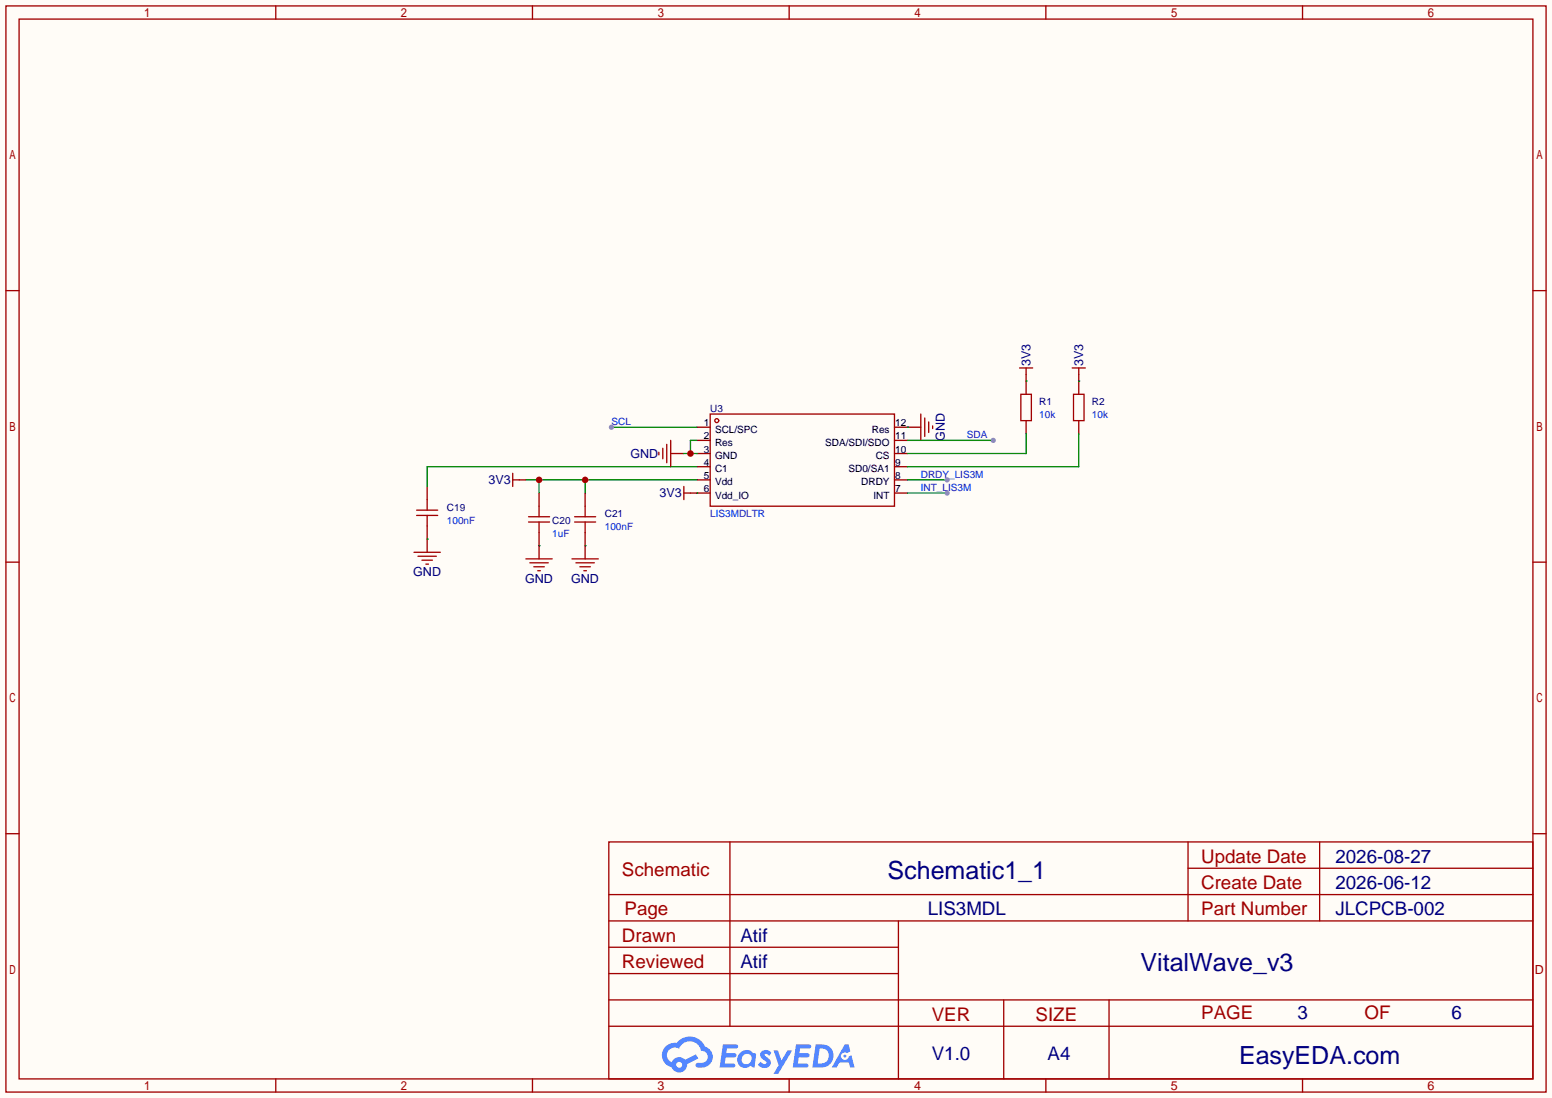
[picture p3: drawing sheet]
<svg xmlns="http://www.w3.org/2000/svg" width="299mm" height="212mm" viewBox="0 0 299 212" stroke-linecap="round" stroke-linejoin="round" font-family="sans-serif">
<path d="M0 0h299.5v211.8h-299.5z" fill="#fffcf7"/>
<g fill="none" stroke="#a10000" stroke-width=".25">
<path d="M1.1 1.1h297.2v209.6h-297.2zM3.7 3.7h292.1v204.5h-292.1zM53.2 1.1v2.6M102.7 1.1v2.6M152.3 1.1v2.6M201.8 1.1v2.6M251.3 1.1v2.6M1.1 56.1h2.6M295.8 56.1h2.5M1.1 108.5h2.6M295.8 108.5h2.5M1.1 160.8h2.6"/>
<path d="M117.5 162.4h178.3v45.8h-178.3zM117.5 177.7h178.3M117.5 172.6h178.3M140.8 162.4v35.6M173.4 177.7v30.5M229.2 162.4v15.3M229.2 167.5h66.6M254.6 162.4v15.3M295.8 160.8h2.5M117.5 182.8h55.9M117.5 198h178.3M117.5 192.9h178.3"/>
<path d="M117.5 187.8h55.9M193.7 192.9v15.3M214 192.9v15.3M53.2 208.2v2.5M102.7 208.2v2.5M152.3 208.2v2.5M201.8 208.2v2.5M251.3 208.2v2.5"/>
</g>
<g fill="#5487ff">
<path d="M147 202.8a1.3 1.3 0 0 1 1.8 .3l-.4 .6a.54 .54 0 0 0-.9-.2l.1 .2a1.58 1.58 0 0 1 1.1 1.6 1.43 1.43 0 0 1-2.5 .1l.6-.6a.64 .64 0 0 0 .5 .5 .64 .64 0 0 0 .6-.3l-.1-.2a1.35 1.35 0 0 1-1-1.8z"/>
<path d="M149.3 202.7h.8l.7 1.9 1.2-1.9h.9l-2.7 4.5h-.9l.9-1.7z"/>
<path d="M139.5 201.5h1.6a1.31 1.31 0 0 1 1.3 .2 .4 .4 0 0 1-.4 .6h-1.7l-.2 .9h1.7a.4 .4 0 0 1 .3 .4 .4 .4 0 0 1-.4 .4h-1.7l-.2 1.2h.9a1.23 1.23 0 0 1 1.1 .2 .39 .39 0 0 1-.3 .6h-2.6z"/>
<path d="M153.6 201.5h1.6a1.32 1.32 0 0 1 1.3 .2 .39 .39 0 0 1-.4 .6h-1.7l-.2 .9h1.7a.4 .4 0 0 1 .3 .4 .4 .4 0 0 1-.4 .4h-1.7l-.1 1.2h.8a1.23 1.23 0 0 1 1.1 .2 .39 .39 0 0 1-.3 .6h-2.6z"/>
<path d="M163 201.5h.7l.4 1.3-.7 .4a.75 .75 0 0 0-1.1 .3 .75 .75 0 0 0 .5 1 .75 .75 0 0 0 1-.6l.5-.3 .6 2.4h-.9l-.2-1h-1.8l-.6 1h-.9z"/>
<path d="M157.4 201.5l-.6 4.5h1.4a2.27 2.27 0 0 0 2.6-2.3 2.27 2.27 0 0 0-2.7-2.2zM158.2 202.3a1.5 1.5 0 0 1 1.8 1.5 1.5 1.5 0 0 1-2 1.4h-.3z"/>
<path d="M142.8 203.1a1.6 1.6 0 0 0-.4 2.2 1.6 1.6 0 0 0 2.2 .5l.2-.2 .8 .4 .3-2.5-.2-.3h-.4a1.58 1.58 0 0 0-2.5-.1zM143.4 203.6a.99 .99 0 0 1 1.6 .3 .99 .99 0 0 1-.8 1.4 .94 .94 0 0 1-1.1-.5 .94 .94 0 0 1 .3-1.2z"/>
<path d="M128.4 201.9a2.37 2.37 0 0 0 1.2 4 1.54 1.54 0 0 0 1.8 1 1.54 1.54 0 0 0 1.2-1.6l2.1-1.1-.4-.8-2.1 1.1a1.57 1.57 0 0 0-2.6 .4 1.5 1.5 0 0 1-.7-2.1 1.5 1.5 0 0 1 2.1-.5 2.23 2.23 0 0 1 2.3-1.4 2.23 2.23 0 0 1 2 1.8 1.16 1.16 0 0 1 1.3 1.1 1.16 1.16 0 0 1-1.1 1.3h-.7a.47 .47 0 0 0-.6 .3 .47 .47 0 0 0 .4 .6 2.17 2.17 0 0 0 2.6-1 2.17 2.17 0 0 0-.4-2.7l-.8-.4a3.2 3.2 0 0 0-5.4-.7l-1.2 .1zM130.5 205.4a.58 .58 0 0 1 1.1 0 .58 .58 0 0 1-1.1 0z"/>
<circle cx="163" cy="203.8" r=".28"/>
</g>
<g fill="none" stroke="#a10000" stroke-width=".25">
<path d="M137 79.9h35.6v17.8h-35.6zM177.7 79.9v5.1M80.4 98.4h4.1M80.4 99.4h4.1M82.4 96.4v2M82.4 99.4v2.1M102 99.7h4M104 97.7v2M110.9 99.7h4M112.9 97.7v2M127.1 87.2v.6M127.9 86.5v2"/>
<path d="M128.7 85.7v3.6M129.4 85v5M178.4 80.6v3.6M179.2 81.4v2M180 82.2v.5M79.9 106.6h5.1M80.6 107.3h3.6M81.4 108.1h2M82.2 108.8h.5M102 100.7h4M104 100.7v2M110.9 100.7h4"/>
<path d="M112.9 100.7v2"/>
<circle cx="138.3" cy="81.2" r=".38"/>
</g>
<g fill="none" stroke="#870000" stroke-width=".25">
<path d="M82.4 93.9v2.5M104 95.1v2.6M112.9 95.1v2.6M129.4 87.5h2.6M134.5 82.4h2.5M134.5 85h2.5M134.5 87.5h2.5M134.5 90h2.5M134.5 92.6h2.5M134.5 95.1h2.5M172.6 82.4h5.1M172.6 85h2.5"/>
<path d="M172.6 87.5h2.5M172.6 90h2.5M172.6 92.6h2.5M172.6 95.1h2.5M82.4 101.5v5.1M104 102.7v2.6M112.9 102.7v2.6"/>
</g>
<path d="M132 87.5h2.5M134.5 90h-52.1v3.9M134.5 85h-1.3v2.5" fill="none" stroke="#008700" stroke-width=".25"/>
<circle cx="133.2" cy="87.5" r=".63" fill="#c00"/>
<path d="M175.1 95.1h7.7M82.4 104h.1" fill="none" stroke="#008700" stroke-width=".25"/>
<circle cx="182.8" cy="95.1" r=".51" fill="#999"/>
<path d="M175.1 92.6h7.7" fill="none" stroke="#008700" stroke-width=".25"/>
<circle cx="182.8" cy="92.6" r=".51" fill="#999"/>
<path d="M175.1 82.4h.1M175.1 85h16.5" fill="none" stroke="#008700" stroke-width=".25"/>
<circle cx="191.6" cy="85" r=".51" fill="#999"/>
<path d="M118 82.4h16.5" fill="none" stroke="#008700" stroke-width=".25"/>
<circle cx="118" cy="82.4" r=".51" fill="#999"/>
<path d="M101.5 92.6h33M104 92.6v2.5M112.9 92.6v2.5" fill="none" stroke="#008700" stroke-width=".25"/>
<g fill="#c00">
<circle cx="104" cy="92.6" r=".63"/>
<circle cx="112.9" cy="92.6" r=".63"/>
</g>
<path d="M198 72.3v3.8M208.2 72.3v3.8M100.2 92.6h1.3M133.2 95.1h1.3M198 81.2v2.5M208.2 81.2v2.5M104 105.3v2.5M112.9 105.3v2.5" fill="none" stroke="#870000" stroke-width=".25"/>
<g fill="none" stroke="#a10000" stroke-width=".25">
<path d="M196.7 71h2.6M197 76.1h2v5.1h-2zM198 71v1.3M206.9 71h2.5M207.1 76.1h2.1v5.1h-2.1zM208.2 71v1.3M98.9 91.3v2.6M98.9 92.6h1.3M132 93.9v2.5M132 95.1h1.2M101.5 107.8h5.1M102.2 108.6h3.6"/>
<path d="M103 109.3h2M103.8 110.1h.5M110.4 107.8h5M111.1 108.6h3.6M111.9 109.3h2M112.6 110.1h.6"/>
</g>
<path d="M198 73.5h.1M208.2 73.5h.1M134.5 95.1h.1M198 83.7v3.8h-22.9M208.2 83.7v6.3h-33.1M104 105.3h.1M112.9 105.3h.1" fill="none" stroke="#008700" stroke-width=".25"/>
<g font-size="4.8" fill="#000080">
<text x="171.3" y="169.6">Schematic1_1</text>
<text x="220.1" y="187.4">VitalWave_v3</text>
<text x="239.1" y="205.2">EasyEDA.com</text>
</g>
<g font-size="3.6" fill="#a00000">
<text x="231.8" y="166.5">Update Date</text>
<text x="120" y="169">Schematic</text>
<text x="231.8" y="171.5">Create Date</text>
<text x="120.5" y="176.6">Page</text>
<text x="231.8" y="176.6">Part Number</text>
<text x="120" y="181.7">Drawn</text>
<text x="120" y="186.8">Reviewed</text>
<text x="179.8" y="196.9">VER</text>
<text x="199.8" y="196.9">SIZE</text>
<text x="231.8" y="196.7">PAGE</text>
<text x="263.3" y="196.7">OF</text>
</g>
<g font-size="3.6" fill="#000080">
<text x="257.7" y="166.5">2026-08-27</text>
<text x="257.7" y="171.5">2026-06-12</text>
<text x="179" y="176.6">LIS3MDL</text>
<text x="257.7" y="176.6">JLCPCB-002</text>
<text x="142.9" y="181.7">Atif</text>
<text x="142.9" y="186.8">Atif</text>
<text x="250.3" y="196.7">3</text>
<text x="280" y="196.7">6</text>
<text x="179.8" y="204.6">V1.0</text>
<text x="202.1" y="204.6">A4</text>
</g>
<g font-size="2.4" fill="#000080">
<text x="198.8" y="70.6" transform="rotate(-90 198.8 70.6)">3V3</text>
<text x="209" y="70.6" transform="rotate(-90 209 70.6)">3V3</text>
<text x="121.7" y="88.3">GND</text>
<text x="182.3" y="85.1" transform="rotate(-90 182.3 85.1)">GND</text>
<text x="94.2" y="93.4">3V3</text>
<text x="127.3" y="96">3V3</text>
<text x="79.7" y="111.2">GND</text>
<text x="101.3" y="112.5">GND</text>
<text x="110.2" y="112.5">GND</text>
</g>
<g font-size="2.4" fill="#a00000">
<text x="296.2" y="187.9">D</text>
<text x="126.8" y="210.3">3</text>
<text x="176.4" y="210.3">4</text>
<text x="225.9" y="210.3">5</text>
<text x="275.4" y="210.3">6</text>
</g>
<g font-size="1.9" fill="#00f">
<text x="118" y="82">SCL</text>
<text x="200.5" y="80.7">10k</text>
<text x="210.7" y="80.7">10k</text>
<text x="186.6" y="84.5">SDA</text>
<text x="177.7" y="94.7">INT_LIS3M</text>
<text x="177.7" y="92.2">DRDY_LIS3M</text>
<text x="86.2" y="101">100nF</text>
<text x="137" y="99.8">LIS3MDLTR</text>
<text x="106.6" y="103.6">1uF</text>
<text x="116.7" y="102.3">100nF</text>
</g>
<g font-size="1.9">
<text x="135.8" y="82.2">1</text>
<text x="138" y="83.5">SCL/SPC</text>
<text x="168.2" y="83.5">Res</text>
<text x="172.7" y="82.2">12</text>
<text x="135.8" y="84.8">2</text>
<text x="135.8" y="87.3">3</text>
<text x="135.8" y="89.9">4</text>
<text x="138" y="86">Res</text>
<text x="138" y="88.6">GND</text>
<text x="159.2" y="86">SDA/SDI/SDO</text>
<text x="169" y="88.6">CS</text>
<text x="172.7" y="89.9">9</text>
<text x="172.7" y="87.3">10</text>
<text x="172.7" y="84.8">11</text>
<text x="135.8" y="92.4">5</text>
<text x="135.8" y="94.9">6</text>
<text x="138" y="91.1">C1</text>
<text x="138" y="93.7">Vdd</text>
<text x="163.7" y="91.1">SD0/SA1</text>
<text x="166.2" y="93.7">DRDY</text>
<text x="172.7" y="94.9">7</text>
<text x="172.7" y="92.4">8</text>
<text x="138" y="96.2">Vdd_IO</text>
<text x="168.5" y="96.2">INT</text>
</g>
<g font-size="1.9" fill="#000080">
<text x="137" y="79.5">U3</text>
<text x="200.5" y="78.2">R1</text>
<text x="210.7" y="78.2">R2</text>
<text x="86.2" y="98.5">C19</text>
<text x="106.6" y="101">C20</text>
<text x="116.7" y="99.8">C21</text>
</g>
</svg>
